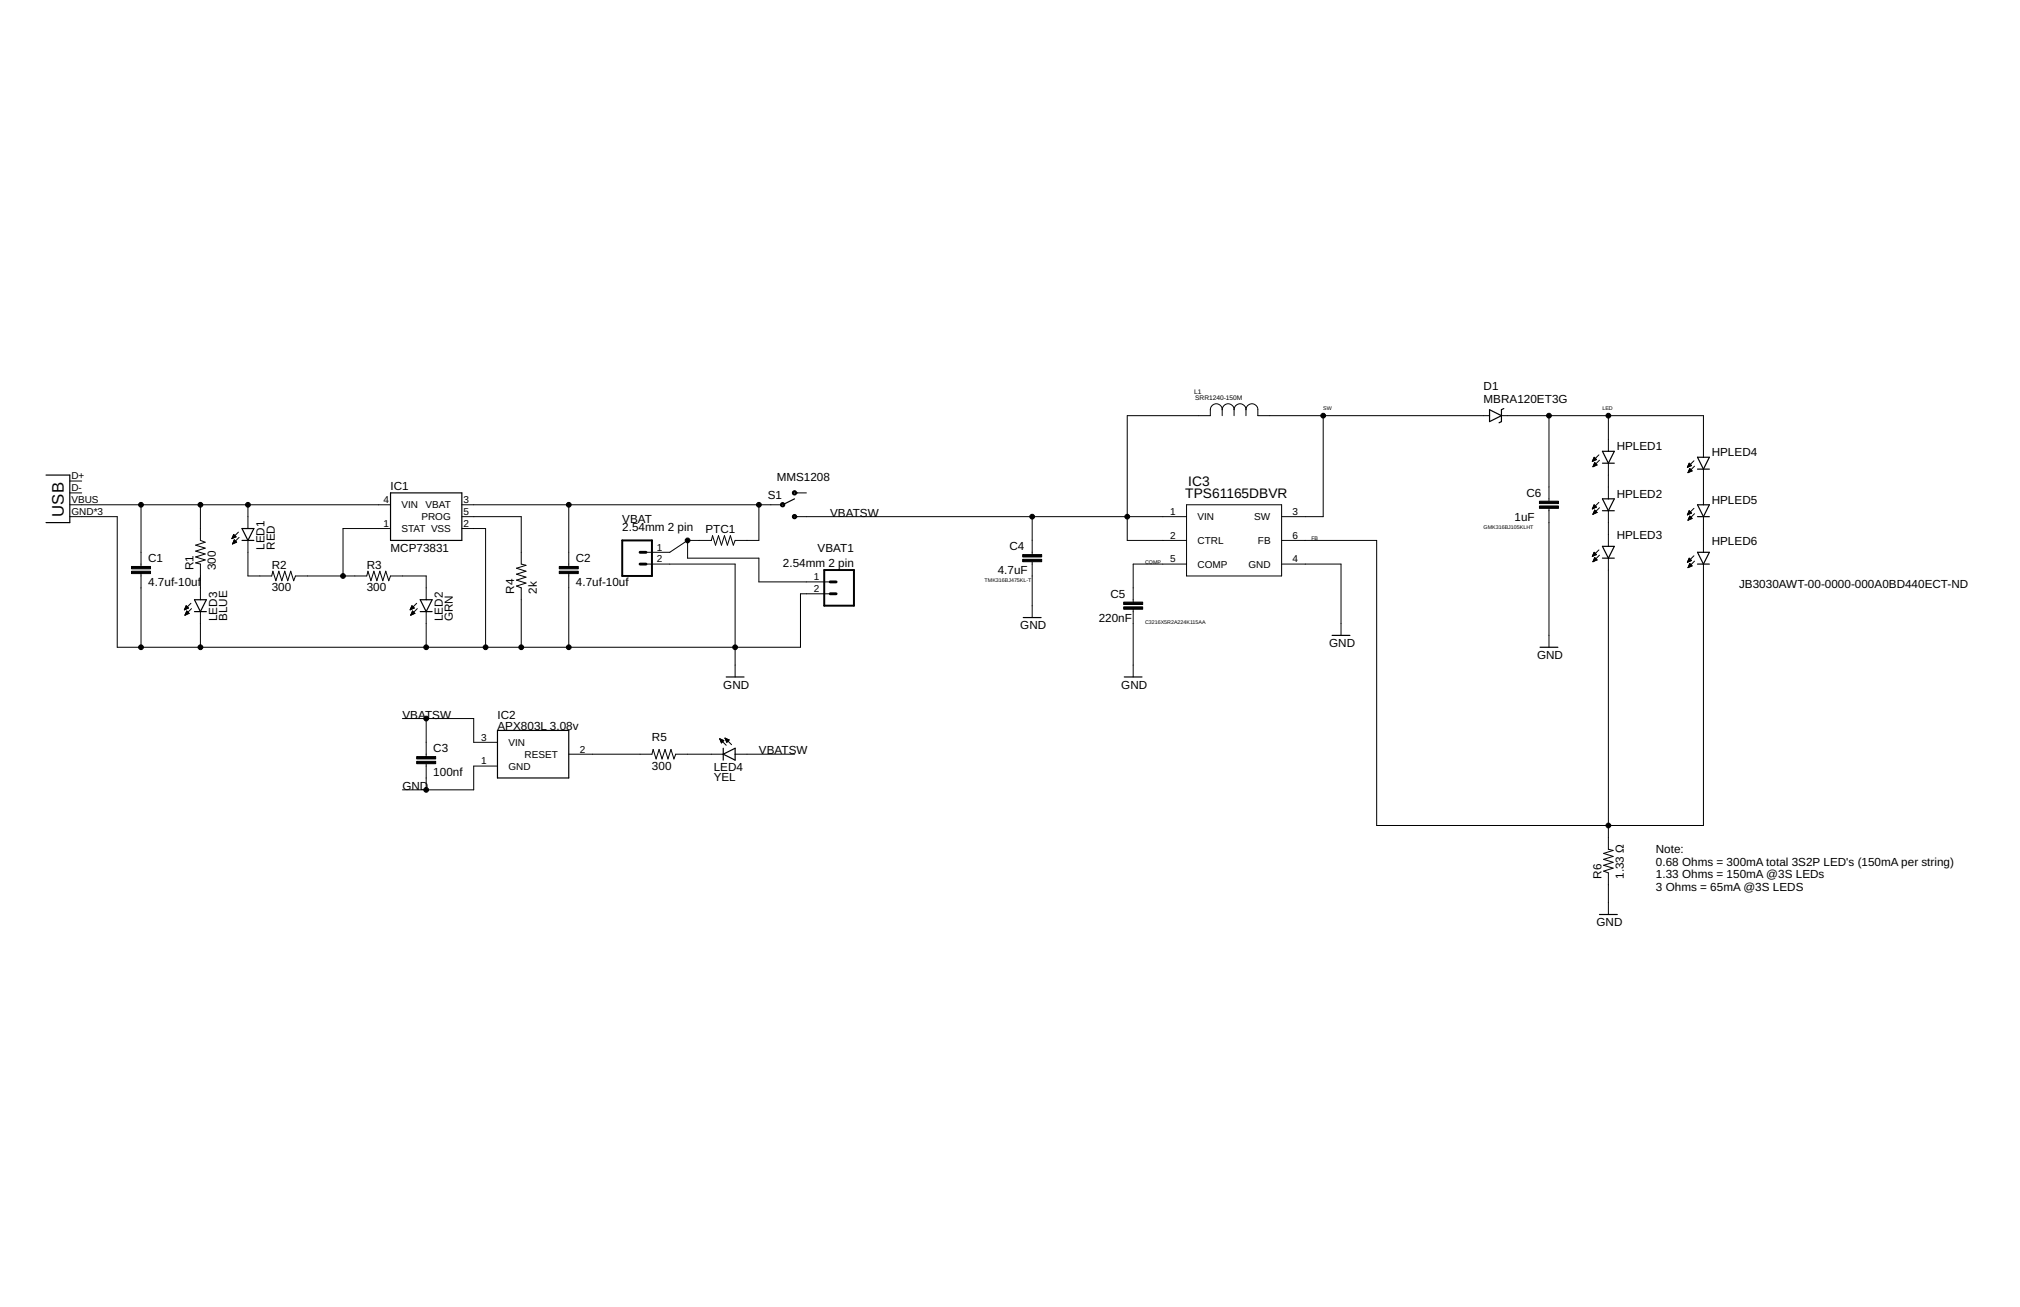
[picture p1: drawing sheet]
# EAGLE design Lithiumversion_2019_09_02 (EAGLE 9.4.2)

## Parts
C1  4.7uf-10uf  CAP1206  [1206]
C2  4.7uf-10uf  CAP1206  [1206]
C3  100nf  CAP1206  [1206]
C4  4.7uF  CAP1206  [1206]
C5  220nF  CAP1206  [1206]
C6  1uF  CAP1206  [1206]
D1  MBRA120ET3G  DIODE-SCHOTTKY-B340A  [SMA-DIODE]
HPLED1  CREE_J_3030  [CREE_J_3030]
HPLED2  CREE_J_3030  [CREE_J_3030]
HPLED3  CREE_J_3030  [CREE_J_3030]
HPLED4  CREE_J_3030  [CREE_J_3030]
HPLED5  CREE_J_3030  [CREE_J_3030]
HPLED6  CREE_J_3030  [CREE_J_3030]
IC1  MCP73831  [SOT23-5]
IC2  APX803L 3.08v  ADP160  [SOT23]
IC3  TPS61165DBVR  [DBV6]
JP3  USB-MICROB  [USB-MICROB]
L1  SRR1240-150M  SRR1240-100M  [IND_BOURNS_SRR1240]
LED1  RED  LED1206  [LED-1206]
LED2  GRN  LED1206  [LED-1206]
LED3  BLUE  LED1206  [LED-1206]
LED4  YEL  LED1206  [LED-1206]
PTC1  RESISTOR1206  [1206]
R1  300  RESISTOR1206  [1206]
R2  300  RESISTOR1206  [1206]
R3  300  RESISTOR1206  [1206]
R4  2k  RESISTOR1206  [1206]
R5  300  RESISTOR1206  [1206]
R6  1.33 Ω  RESISTOR1206  [1206]
S1  SWITCH-SPDTKIT  [SWITCH-SPDT_KIT]
VBAT  2.54mm 2 pin  M02JST-PTH-VERT  [JST-2-PTH-VERT]
VBAT1  2.54mm 2 pin  M02JST-PTH-VERT  [JST-2-PTH-VERT]

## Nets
COMP: C5.2 IC3.5(COMP)
FB: HPLED3.C HPLED6.C IC3.6(FB) R6.2
GND: C1.2 C2.2 C3.2 C4.1 C5.1 C6.1 IC1.2(VSS) IC2.1(GND) IC3.4(GND) JP3.GND JP3.MT1(GND) JP3.MT2(GND) LED2.C LED3.C R4.1 R6.1 VBAT1.2 VBAT.2
LED: C6.2 D1.C HPLED1.A HPLED1.A2(A) HPLED4.A HPLED4.A2(A)
N$2: PTC1.2 VBAT1.1 VBAT.1
N$3: LED1.C R2.2
N$6: IC1.1(STAT) R2.1 R3.2
N$7: IC1.5(PROG) R4.2
N$8: C1.1 IC1.4(VIN) JP3.VBUS LED1.A R1.1
N$9: LED2.A R3.1
N$10: IC2.2(RESET) R5.2
N$11: LED3.A R1.2
N$12: LED4.C R5.1
N$15: HPLED1.C HPLED2.A HPLED2.A2(A)
N$16: HPLED2.C HPLED3.A HPLED3.A2(A)
N$18: HPLED4.C HPLED5.A HPLED5.A2(A)
N$19: HPLED5.C HPLED6.A HPLED6.A2(A)
SW: D1.A IC3.3(SW) L1.1
VBATSW: C3.1 C4.2 IC2.3(VIN) IC3.1(VIN) IC3.2(CTRL) L1.2 LED4.A S1.3(S)
VCHARGE: C2.1 IC1.3(VBAT) PTC1.1 S1.2(P)
Unconnected: JP3.D+ JP3.D- S1.1(O)

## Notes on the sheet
- ‎MMS1208‎
- GMK316BJ105KLHT
- ‎TMK316BJ475KL-T‎
- JB3030AWT-00-0000-000A0BD440ECT-ND
- ‎C3216X5R2A224K115AA‎
- Note:
  0.68 Ohms = 300mA total 3S2P LED's (150mA per string)
  1.33 Ohms = 150mA @3S LEDs
  3 Ohms = 65mA @3S LEDS

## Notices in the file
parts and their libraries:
SparkFun-Capacitors: Licensing: Creative Commons ShareAlike 4.0 International - https://creativecommons.org/licenses/by-sa/4.0
